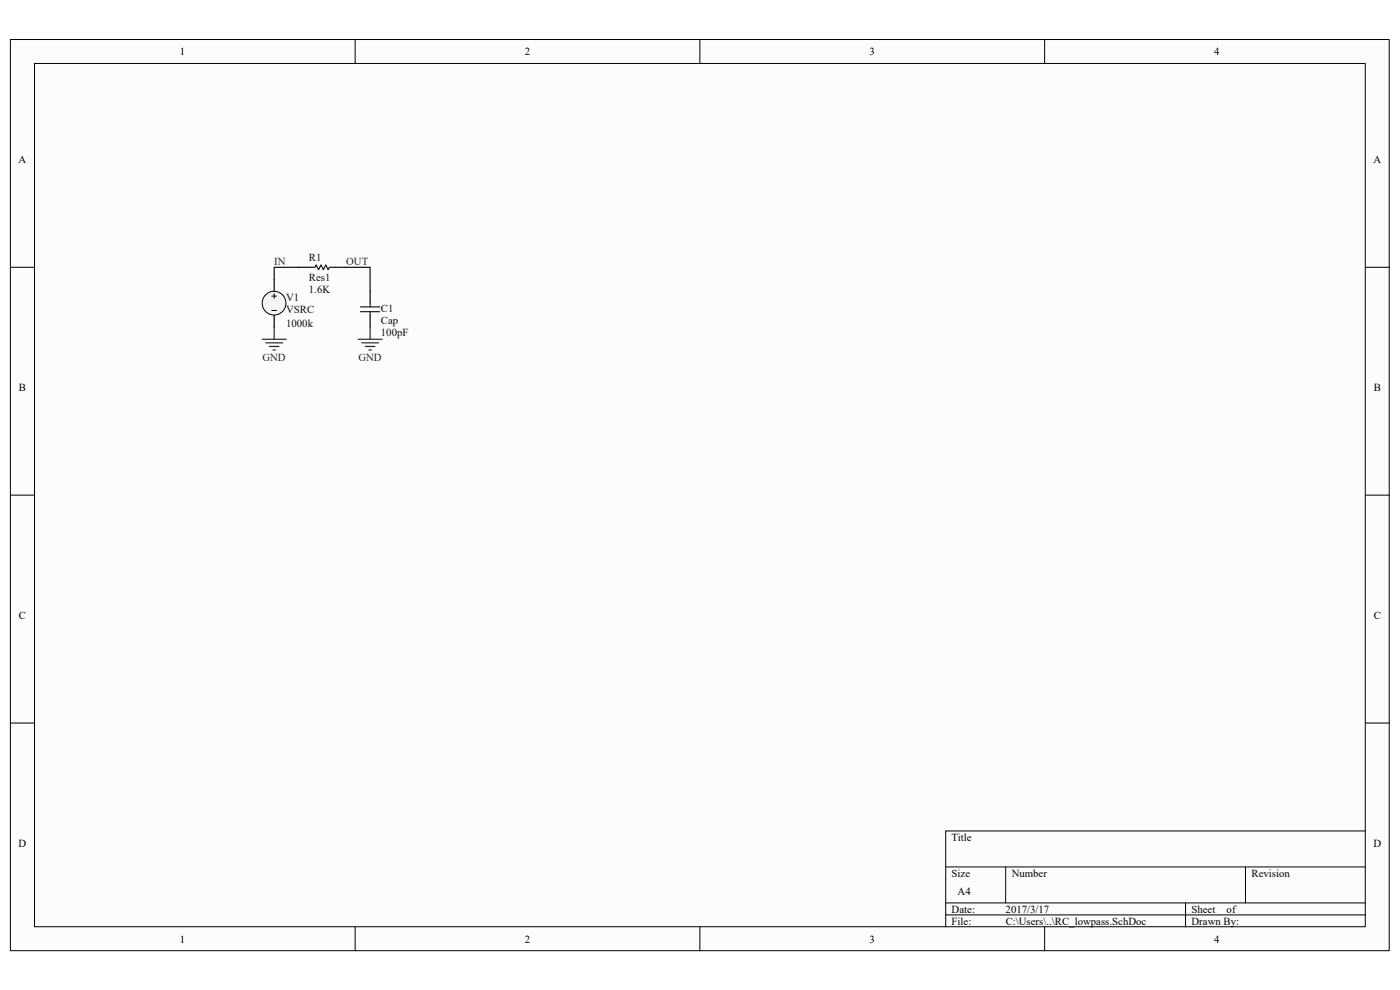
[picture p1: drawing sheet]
<svg xmlns="http://www.w3.org/2000/svg" width="297mm" height="210mm" viewBox="0 0 297 210" stroke-linecap="round" stroke-linejoin="round" font-family="sans-serif">
<path d="M2.2 8.4h292.5v193.3h-292.5z" fill="#fcfcfc"/>
<path d="M2.2 8.4h292.5v193.3h-292.5z" fill="none" stroke="#000" stroke-width=".21"/>
<path d="M7.4 13.5h282.2v183.1h-282.2z" fill="#fcfcfc"/>
<g fill="none" stroke="#000" stroke-width=".21">
<path d="M7.3 13.5h282.3v183.1h-282.3zM75.3 8.4v5.1M148.5 8.4v5.1M221.6 8.4v5.1M2.2 56.7h5.1M289.7 56.7h5.1M2.2 105h5.1M289.7 105h5.1M2.2 153.4h5.1M289.7 153.4h5.1M289.7 176.3h-89.1v20.3M75.3 196.6v5.1"/>
<path d="M148.5 196.6v5.1M200.6 183.9h89.1M200.6 191.5h89.1M200.6 194.1h89.1M213.4 183.9v7.6M221.6 196.6v5.1M251.5 191.5v5.1M264.2 183.9v7.6"/>
</g>
<path d="M55.6 72h5.1M56.4 72.7h3.5M57.2 73.5h2M57.9 74.3h.5M58.2 69.4v2.6M76 72h5.1M76.7 72.7h3.6M77.5 73.5h2M78.3 74.3h.5M78.5 69.4v2.6" fill="none" stroke="#262626" stroke-width=".25"/>
<path d="M58.2 59.2v2.6M63.3 56.7h2.5M70.9 56.7h2.5M58.2 66.9v2.5M78.5 61.8v2.5M78.5 66.9v2.5" fill="none" stroke="#000" stroke-width=".25"/>
<path d="M65.8 56.7h1l.3-.5 .5 1 .5-1 .5 1 .5-1 .5 1 .3-.5h1M76.5 65.1h4.1M76.5 66.1h4.1M78.5 64.3v.8M78.5 66.1v.8" fill="none" stroke="#1c1c1c" stroke-width=".25"/>
<path d="M63.3 56.7h-5.1v2.5M73.4 56.7h5.1v5.1" fill="none" stroke="#0e0e0e" stroke-width=".25"/>
<circle cx="58.1" cy="64.3" r="2.52" fill="#f5f5f5" stroke="#000" stroke-width=".21"/>
<path d="M57.7 62.8h1M57.7 65.9h1M58.2 62.3v1" fill="none" stroke="#000" stroke-width=".21"/>
<g font-size="2.3">
<text x="38.2" y="11.7">1</text>
<text x="111.3" y="11.7">2</text>
<text x="184.5" y="11.7">3</text>
<text x="257.6" y="11.7">4</text>
<text x="3.9" y="34.6">A</text>
<text x="291.4" y="34.6">A</text>
<text x="4" y="82.9">B</text>
<text x="291.5" y="82.9">B</text>
<text x="4" y="131.3">C</text>
<text x="291.5" y="131.3">C</text>
<text x="3.9" y="179.6">D</text>
<text x="201.9" y="178.3">Title</text>
<text x="291.4" y="179.6">D</text>
<text x="201.9" y="186">Size</text>
<text x="214.6" y="186">Number</text>
<text x="265.5" y="186">Revision</text>
<text x="203.2" y="189.8">A4</text>
<text x="201.9" y="193.6">Date:</text>
<text x="201.9" y="196.1">File:</text>
<text x="213.3" y="193.6">2017/3/17</text>
<text x="213.4" y="196.1">C:\Users\..\RC_lowpass.SchDoc</text>
<text x="252.8" y="193.6">Sheet</text>
<text x="252.8" y="196.1">Drawn By:</text>
<text x="260.2" y="193.6">of</text>
<text x="38.2" y="199.9">1</text>
<text x="111.3" y="199.9">2</text>
<text x="184.5" y="199.9">3</text>
<text x="257.6" y="199.9">4</text>
</g>
<g font-size="2.3" fill="#262626">
<text x="58.2" y="56.2">IN</text>
<text x="73.4" y="56.2">OUT</text>
<text x="55.7" y="76.6">GND</text>
<text x="76" y="76.6">GND</text>
</g>
<g font-size="2.3" fill="#0e0e0e">
<text x="65.5" y="55.5">R1</text>
<text x="65.5" y="59.5">Res1</text>
<text x="60.7" y="63.8">V1</text>
<text x="65.5" y="62.1">1.6K</text>
<text x="60.7" y="69.4">1000k</text>
<text x="60.7" y="66.4">VSRC</text>
<text x="80.8" y="71.2">100pF</text>
<text x="80.8" y="66.1">C1</text>
<text x="80.8" y="68.7">Cap</text>
</g>
</svg>
